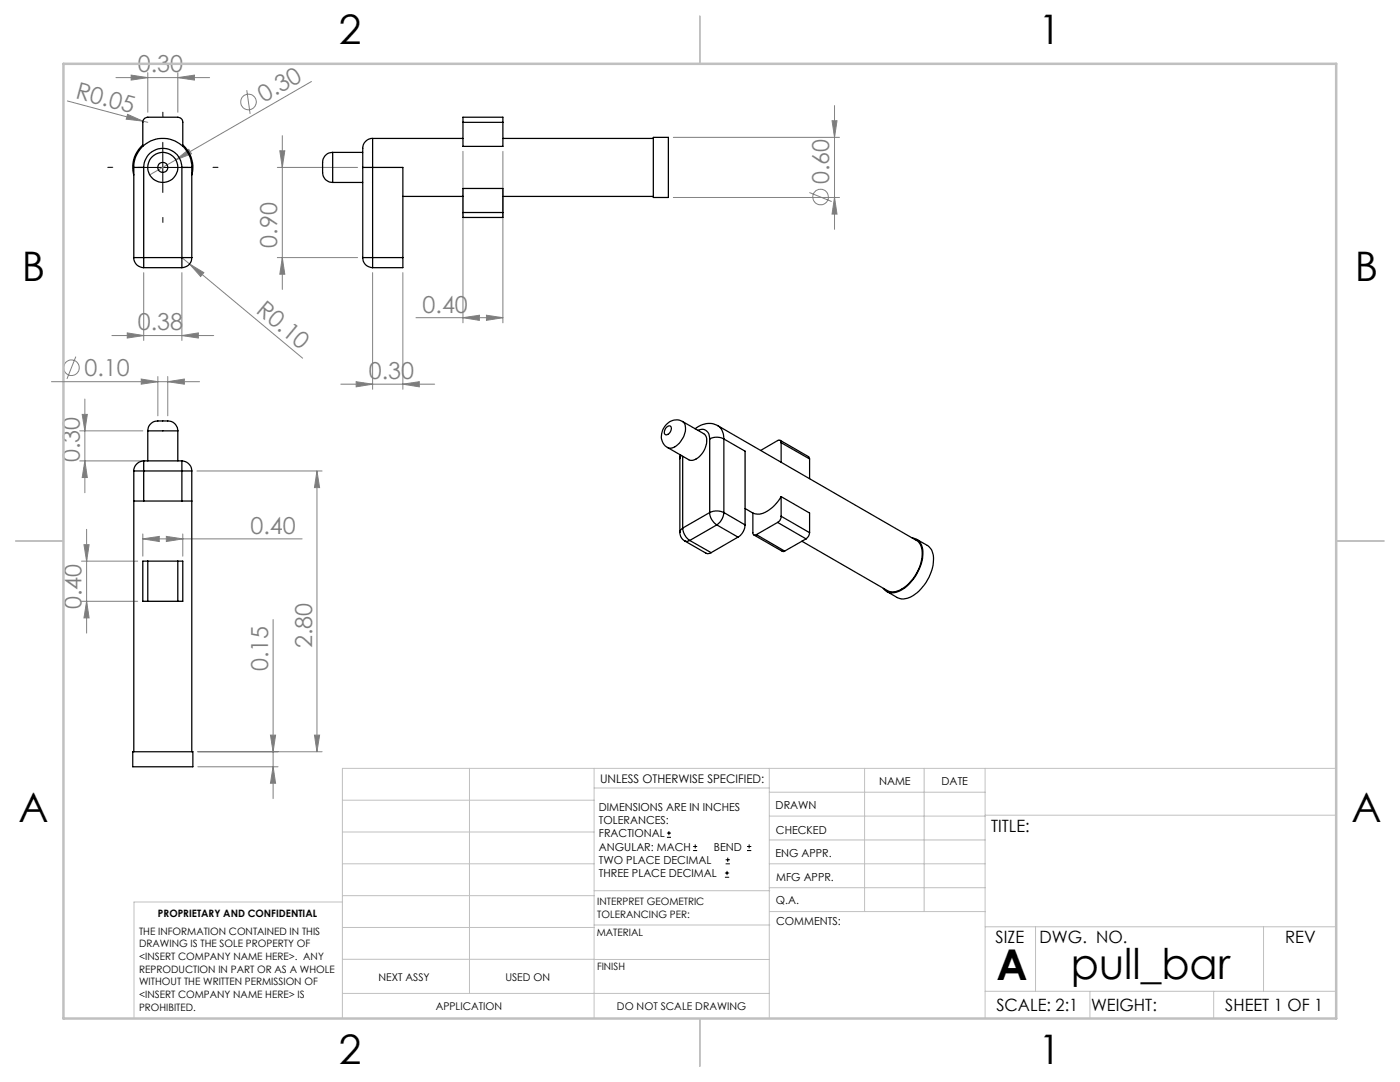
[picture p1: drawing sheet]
<svg xmlns="http://www.w3.org/2000/svg" width="279mm" height="216mm" viewBox="0 0 279 216" stroke-linecap="round" stroke-linejoin="round" font-family="sans-serif">
<g fill="none" stroke="#808080" stroke-width=".2">
<path d="M23.1 15.5h18.7M26.2 15l3.3 .5-3.3 .5zM29.5 14.5v7.9M35.5 15.5l3.3-.5v1zM35.5 14.5v7.9M49.2 18l.7 4.7M62.2 16.3l-27.1 15.6M13.4 20.1l15.1 4.1M25.5 22.8l3 1.4-3.3-.4zM28.5 24.2l1 .2M35.1 31.9l2.6-2.1 .5 .9zM35.1 31.9l-5.2 3"/>
<path d="M55.4 33.4h16M55.8 30.1h1l-.5 3.3zM56.3 27.1v30.6M92.4 30.2v34.2M100.4 30.2v34.2M134.4 27.4h33.1M134.4 39.4h33.1M161.5 38.4l4.5 1.8M166.1 24.1h.9l-.5 3.3zM166.5 21.1v24.7M166.5 39.4l.5 3.3h-.9zM28.7 54.4v13.5"/>
<path d="M36.3 51.4l24.1 20.1M36.3 54.4v13.5M37.8 52.7l2.9 1.7-.7 .8zM55.4 51.4h16M56.3 51.4l.5 3.3h-1zM74.4 54.4v23.3M80.4 54.4v23.3M10.3 76.2h29.5M15.1 71.2l-1.7 4.4M16.9 79.6v18.7M22.3 67h20.4M25.4 66.4l3.3 .6-3.3 .5z"/>
<path d="M28.2 75.6l3.3 .6-3.3 .5zM31.5 75.1v7.9M33.5 76.2l3.3-.6v1.1zM33.5 75.1v7.9M36.3 67l3.3-.6v1.1zM68 76.7h18.7M71.1 76.2l3.3 .5-3.3 .5zM80.4 76.7l3.3-.5v1zM83 63.4h17.4M92.4 63.4l3.3-.5v1zM97.1 62.9l3.3 .5-3.3 .5zM15.9 86h12.6"/>
<path d="M15.9 92h12.6M16.4 82.7h1l-.5 3.3zM16.9 92l.5 3.3h-1zM39.3 94h25M63.3 94l.5 3.3h-1zM63.3 94v56M16.3 120h11.2M16.3 112h11.2M16.8 108.7h1l-.5 3.3zM17.3 105.6v20.7M17.3 120l.5 3.3h-1zM28.5 107.5l3.3-.5v1.1z"/>
<path d="M28.5 106.5v4.5M28.5 107.5h31.8M33.2 107l3.3 .5-3.3 .6zM36.5 106.5v4.5M54.5 123.6v35.7M39.5 150h24.8M39.5 153h16M54 146.7h1l-.5 3.3zM54.5 153l.5 3.3h-1zM62.8 146.7h1l-.5 3.3z"/>
<circle cx="49.6" cy="20.3" r="1.56"/>
<circle cx="163.8" cy="39.3" r="1.56"/>
<circle cx="14.3" cy="73.4" r="1.55"/>
</g>
<g fill="none" stroke="#000" stroke-width=".2">
<path d="M27.5 33.4h10M32.5 28.4v10M133.1 167.1h.8M133.1 166.2h.8M133.5 165.8v.9M138.3 169.7h.8M138.3 168.9h.8M138.7 168.5v.8M144.7 175h.8M144.7 174.2h.8M144.8 172.4h.9M144.8 171.6h.9"/>
<path d="M145.1 173.8v.8M145.2 171.1v.9M149.1 169.7h.8M149.1 168.9h.8M149.5 168.5v.8"/>
</g>
<path d="M22.5 33.4h-1M32.5 23.4v-1M42.5 33.4h1M32.5 43.4v1" fill="none" stroke="#000" stroke-width=".2" stroke-dasharray="15.2 1.3 1.3 1.3"/>
<g fill="none" stroke="#c0c0c0" stroke-width=".2">
<path d="M68.3 159.7h50.3M93.7 153.3v44.9M118.6 153.3v49.9M118.6 157.2h34.9M153.5 153.3v49.9M153.5 158.1h43.1M172.5 153.3v28.6M184.4 153.3v28.6M196.6 153.3v49.9M266.7 153.3h-198.4v49.9M68.3 178.7h50.3M68.3 172.4h50.3"/>
<path d="M68.3 166h50.3M68.3 180h-41.6v23.2M118.6 177.7h35M153.5 167.6h43.1M153.5 162.8h43.1M153.5 172.4h43.1M153.5 177.1h43.1M196.6 162.7h70.1M68.3 198.2h85.2M68.3 191.4l85.2 .1M68.3 185.1h50.3M118.6 184.6h35"/>
<path d="M153.6 181.9h43M196.6 197.8h70.1M196.6 184.9h70.1M206.7 184.9v12.9M217.5 197.8v5.4M242.2 197.8v5.4M252.2 184.9v12.9"/>
</g>
<path d="M139.7 3.2v9.5M3.1 107.9h9.6M266.7 107.9h9.5M139.7 203.2v9.6" fill="none" stroke="#c0c0c0" stroke-width=".25"/>
<path d="M12.7 12.7h254v190.5h-254z" fill="none" stroke="#c0c0c0" stroke-width=".5"/>
<g fill="#808080">
<path d="M25.5 22.8l3 1.4-3.3-.4z"/>
<path d="M35.1 31.9l2.6-2.1 .5 .9z"/>
<path d="M37.8 52.7l2.9 1.7-.7 .8z"/>
<path d="M35.5 15.5l3.3-.5v1zM26.2 15l3.3 .5-3.3 .5zM36.3 67l3.3-.6v1.1zM25.4 66.4l3.3 .6-3.3 .5zM33.2 107l3.3 .5-3.3 .6zM28.5 107.5l3.3-.5v1.1zM33.5 76.2l3.3-.6v1.1zM28.2 75.6l3.3 .6-3.3 .5zM80.4 76.7l3.3-.5v1zM71.1 76.2l3.3 .5-3.3 .5z"/>
<path d="M92.4 63.4l3.3-.5v1zM97.1 62.9l3.3 .5-3.3 .5z"/>
<path d="M62.8 146.7h1l-.5 3.3zM63.3 94l.5 3.3h-1zM54.5 153l.5 3.3h-1zM54 146.7h1l-.5 3.3zM17.3 120l.5 3.3h-1zM16.8 108.7h1l-.5 3.3zM56.3 51.4l.5 3.3h-1zM55.8 30.1h1l-.5 3.3z"/>
<path d="M16.4 82.7h1l-.5 3.3zM16.9 92l.5 3.3h-1zM166.1 24.1h.9l-.5 3.3zM166.5 39.4l.5 3.3h-.9z"/>
</g>
<g fill="none" stroke="#000" stroke-width=".25">
<path d="M26.7 33.4h2M26.7 33.4a5.8 5.8 0 0 1 5.8-5.8 5.8 5.8 0 0 1 5.8 5.8M26.7 33.4v18M28.5 29.2v-4.8a1.02 1.02 0 0 1 1-1h6a1.02 1.02 0 0 1 1 1v4.8M28.5 28.9a5.8 5.8 0 0 0-1.8 6M28.7 33.4a3.8 3.8 0 0 1 3.8-3.8 3.8 3.8 0 0 1 3.8 3.8M28.7 33.4v18M36.3 33.4h2M36.3 33.4v18M36.5 28.9a5.8 5.8 0 0 1 1.8 6M38.3 33.4v18M66.4 30.4a2.17 2.17 0 0 0-2 2.7v1.1a2.04 2.04 0 0 0 2 2.2"/>
<path d="M66.4 30.4v6M66.4 30.4h6M66.4 36.4h6M72.4 33.4h2M72.4 33.4v18M74.4 27.6a2.14 2.14 0 0 0-2 2.7v3.1M74.4 27.6v5.8M74.4 27.6h18M74.4 33.4h6v18M74.4 33.4v18M80.4 39.2h12M92.4 24.4v-1h8v1"/>
<path d="M92.4 24.4v4.8h8v-4.8M92.4 24.4h8M100.4 27.6h30M100.4 39.2h30M130.4 27.4h3v12h-3zM26.7 51.4h2M26.7 51.4a1.97 1.97 0 0 0 2 2M28.7 51.4v2M28.7 51.4h7.6M28.7 53.4h7.6M36.3 51.4h2M36.3 51.4v2"/>
<path d="M38.3 51.4a1.97 1.97 0 0 1-2 2M72.4 51.4h2M72.4 51.4a1.97 1.97 0 0 0 2 2M74.4 51.4v2M74.4 51.4h6M80.4 51.4v2h-6M92.4 42.4v1h8v-1M92.4 42.4v-4.8h8v4.8M92.4 42.4h8M26.7 94h2M26.7 100h2M26.7 94v56"/>
<path d="M28.7 92a2.04 2.04 0 0 0-2 2M28.7 92v2M28.7 94v6M28.7 92h7.6M28.7 94h7.6M28.7 100h7.6M29.5 86a2.18 2.18 0 0 1 2.7-2h.7a2.09 2.09 0 0 1 2.6 2M29.5 86h6M29.5 86v6M35.5 86v6M36.3 92a2.04 2.04 0 0 1 2 2M36.3 94h2"/>
<path d="M36.3 92v2M36.3 100h2M36.3 94v6M38.3 94v56M133 85.2a.54 .54 0 0 1 .8-.2 .54 .54 0 0 1 .1 .8 .83 .83 0 0 1-1.3 .8v-.6zM135.7 91.5v14.7M135.7 90.7v.8M136 90.9l-.3 .6M136.2 84.1a3.1 3.1 0 0 0-3.2 .6 3.1 3.1 0 0 0-.9 3.2l.4 .8 .7 .6M136.2 84.1l4.2 2.4a2.16 2.16 0 0 1 .4 2.8 3.5 3.5 0 0 1-2.9 2.6l-4.7-2.6M136.2 84.1a2.25 2.25 0 0 1 .4 2.7 3.6 3.6 0 0 1-3 2.6l-.4-.1M136.2 91.1v14.3"/>
<path d="M139.3 85.9a1.62 1.62 0 0 1 1.7 .1 1.62 1.62 0 0 1 .6 1.6M141.6 87.6a2.96 2.96 0 0 1 2.9 0M141.6 87.6v14.7M143.2 84.9a4.1 4.1 0 0 0-4.5 .6M144.5 87.6a3 3 0 0 0-1.2-2.7l39.5 22.9a3.3 3.3 0 0 1 1.1 3.8 8.4 8.4 0 0 1-5.1 6.4l-1.1 .1-.6-.3-17.1-9.8M144.5 87.6v14.7M144.5 87.6l4.2 2.4v14.7M155.7 87.9l5.7 3.2 .2 .5M155.9 99.1a6.8 6.8 0 0 1-4.3 3.5l-1.4-.2M155.9 88.3a.43 .43 0 0 0-.2-.4 .43 .43 0 0 0-.5 0l-3.4 2M155.9 99.1l5.7 3.3v3.9M155.9 88.3v4"/>
<path d="M155.9 99.1v3.9M155.9 88.3l5.7 3.3M161.6 91.6v3.9M29.5 112h-1v8h1M29.5 112v8M29.5 120h6M29.5 112h6M35.5 112h1v8h-1M35.5 112v8M135.7 106.2a1.93 1.93 0 0 0 1 1.8M136.2 105.4a3.3 3.3 0 0 0 1.5 2.4M136.2 105.4l-.3 .3-.2 .5"/>
<path d="M136.7 108l4.2 2.4 .3 .1 .7-.2M137.7 107.8l-.5 .2h-.5M137.7 107.8l4.2 2.5M141.6 102.3a3.3 3.3 0 0 1 2.9 0M141.6 102.3a3 3 0 0 0 1.5 2.4M141.6 102.3l-5.4 3.1M143.1 104.7l4.2 2.5M143.1 104.7l-5.4 3.1M144.5 102.3a3.3 3.3 0 0 1-1.4 2.4M144.5 102.3l4.2 2.4M147.3 107.2l-5.4 3.1M148.7 104.7a3 3 0 0 1-1.4 2.5"/>
<path d="M148.7 101.5l1.5 .9M150.2 102.4v3.9a.42 .42 0 0 0 .3 .4 .42 .42 0 0 0 .5 0M150.5 106.8l5.6 3.2h.5M151 106.7l5.6 3.3M155.2 104.2l5.7 3.3M155.2 104.2l-4.2 2.5M155.9 103a1.38 1.38 0 0 1-.7 1.2M155.9 103l5.7 3.3M160.9 107.5l-4.3 2.5M161.6 106.3a1.6 1.6 0 0 1-.7 1.2M182.1 107.4a2.62 2.62 0 0 1 2.1 3.1 8.9 8.9 0 0 1-5.2 7.6 2.23 2.23 0 0 1-2.7-.7M183 107.6l2.1 1.2a3.5 3.5 0 0 1 1.1 3.9 9 9 0 0 1-5.1 6.7l-1.1 .1-.7-.2-2.3-1.3"/>
<path d="M26.5 150h12v3h-12z"/>
<circle cx="32.5" cy="33.4" r=".99"/>
<circle cx="32.5" cy="33.4" r="3"/>
</g>
<g font-size="8.5">
<text x="198.9" y="195.5">A</text>
<text x="213.7" y="195.4">pull_bar</text>
</g>
<g font-size="8.1">
<text x="67.6" y="8.9">2</text>
<text x="207.3" y="8.9">1</text>
<text x="4.4" y="56.1">B</text>
<text x="270.4" y="56.1">B</text>
<text x="3.7" y="164.1">A</text>
<text x="269.7" y="164.1">A</text>
<text x="67.6" y="212.4">2</text>
<text x="207.3" y="212.4">1</text>
</g>
<g font-size="4.7" fill="#808080">
<text x="27.5" y="14.5">0.30</text>
<text x="14.9" y="19.6" transform="rotate(15 14.9 19.6)">R0.05</text>
<text x="52.7" y="20.5" transform="rotate(-30 52.7 20.5)">0.30</text>
<text x="165.5" y="36.7" transform="rotate(-90 165.5 36.7)">0.60</text>
<text x="55.3" y="49.4" transform="rotate(-90 55.3 49.4)">0.90</text>
<text x="27.5" y="65.9">0.38</text>
<text x="50.9" y="62.3" transform="rotate(40 50.9 62.3)">R0.10</text>
<text x="84.3" y="62.4">0.40</text>
<text x="16.8" y="75.1">0.10</text>
<text x="73.6" y="75.6">0.30</text>
<text x="15.9" y="92.2" transform="rotate(-90 15.9 92.2)">0.30</text>
<text x="50" y="106.5">0.40</text>
<text x="16.3" y="121.5" transform="rotate(-90 16.3 121.5)">0.40</text>
<text x="62.3" y="129.4" transform="rotate(-90 62.3 129.4)">2.80</text>
<text x="53.5" y="134" transform="rotate(-90 53.5 134)">0.15</text>
</g>
<g font-size="3.4">
<text x="197.8" y="166">TITLE:</text>
<text x="198.7" y="188.1">SIZE</text>
<text x="207.5" y="188.1">DWG. NO.</text>
<text x="256.5" y="188.2">REV</text>
<text x="198.8" y="201.7">SCALE: 2:1</text>
<text x="217.7" y="201.8">WEIGHT:</text>
<text x="244.5" y="201.7">SHEET 1 OF 1</text>
</g>
<text font-size="2.4" x="119.8" y="156.2">UNLESS OTHERWISE SPECIFIED:</text>
<g font-size="2.2">
<text x="119.5" y="161.8">DIMENSIONS ARE IN INCHES</text>
<text x="154.8" y="161.4">DRAWN</text>
<text x="175.4" y="156.6">NAME</text>
<text x="187.9" y="156.7">DATE</text>
<text x="119.5" y="164.4">TOLERANCES:</text>
<text x="119.5" y="167.1">FRACTIONAL</text>
<text x="154.9" y="166.3">CHECKED</text>
<text x="119.5" y="169.7">ANGULAR: MACH</text>
<text x="119.5" y="172.4">TWO PLACE DECIMAL</text>
<text x="142.5" y="169.7">BEND</text>
<text x="154.8" y="171">ENG APPR.</text>
<text x="119.5" y="175">THREE PLACE DECIMAL</text>
<text x="154.9" y="175.7">MFG APPR.</text>
<text x="154.9" y="180.4">Q.A.</text>
<text x="154.9" y="184.6">COMMENTS:</text>
</g>
<g font-size="2.1">
<text x="75.5" y="195.7">NEXT ASSY</text>
<text x="100.9" y="195.7">USED ON</text>
<text x="86.9" y="201.5">APPLICATION</text>
<text x="123.1" y="201.6">DO NOT SCALE DRAWING</text>
</g>
<g font-size="2">
<text x="31.5" y="182.9">PROPRIETARY AND CONFIDENTIAL</text>
<text x="119.2" y="180.6">INTERPRET GEOMETRIC</text>
<text x="119.2" y="183.1">TOLERANCING PER:</text>
<text x="27.8" y="186.5">THE INFORMATION CONTAINED IN THIS</text>
<text x="27.8" y="189">DRAWING IS THE SOLE PROPERTY OF</text>
<text x="27.8" y="191.6">&lt;INSERT COMPANY NAME HERE&gt;. ANY</text>
<text x="119.1" y="186.7">MATERIAL</text>
<text x="27.8" y="194.1">REPRODUCTION IN PART OR AS A WHOLE</text>
<text x="27.8" y="196.6">WITHOUT THE WRITTEN PERMISSION OF</text>
<text x="119.1" y="193.5">FINISH</text>
<text x="27.8" y="199.1">&lt;INSERT COMPANY NAME HERE&gt; IS</text>
<text x="27.8" y="201.7">PROHIBITED.</text>
</g>
</svg>
